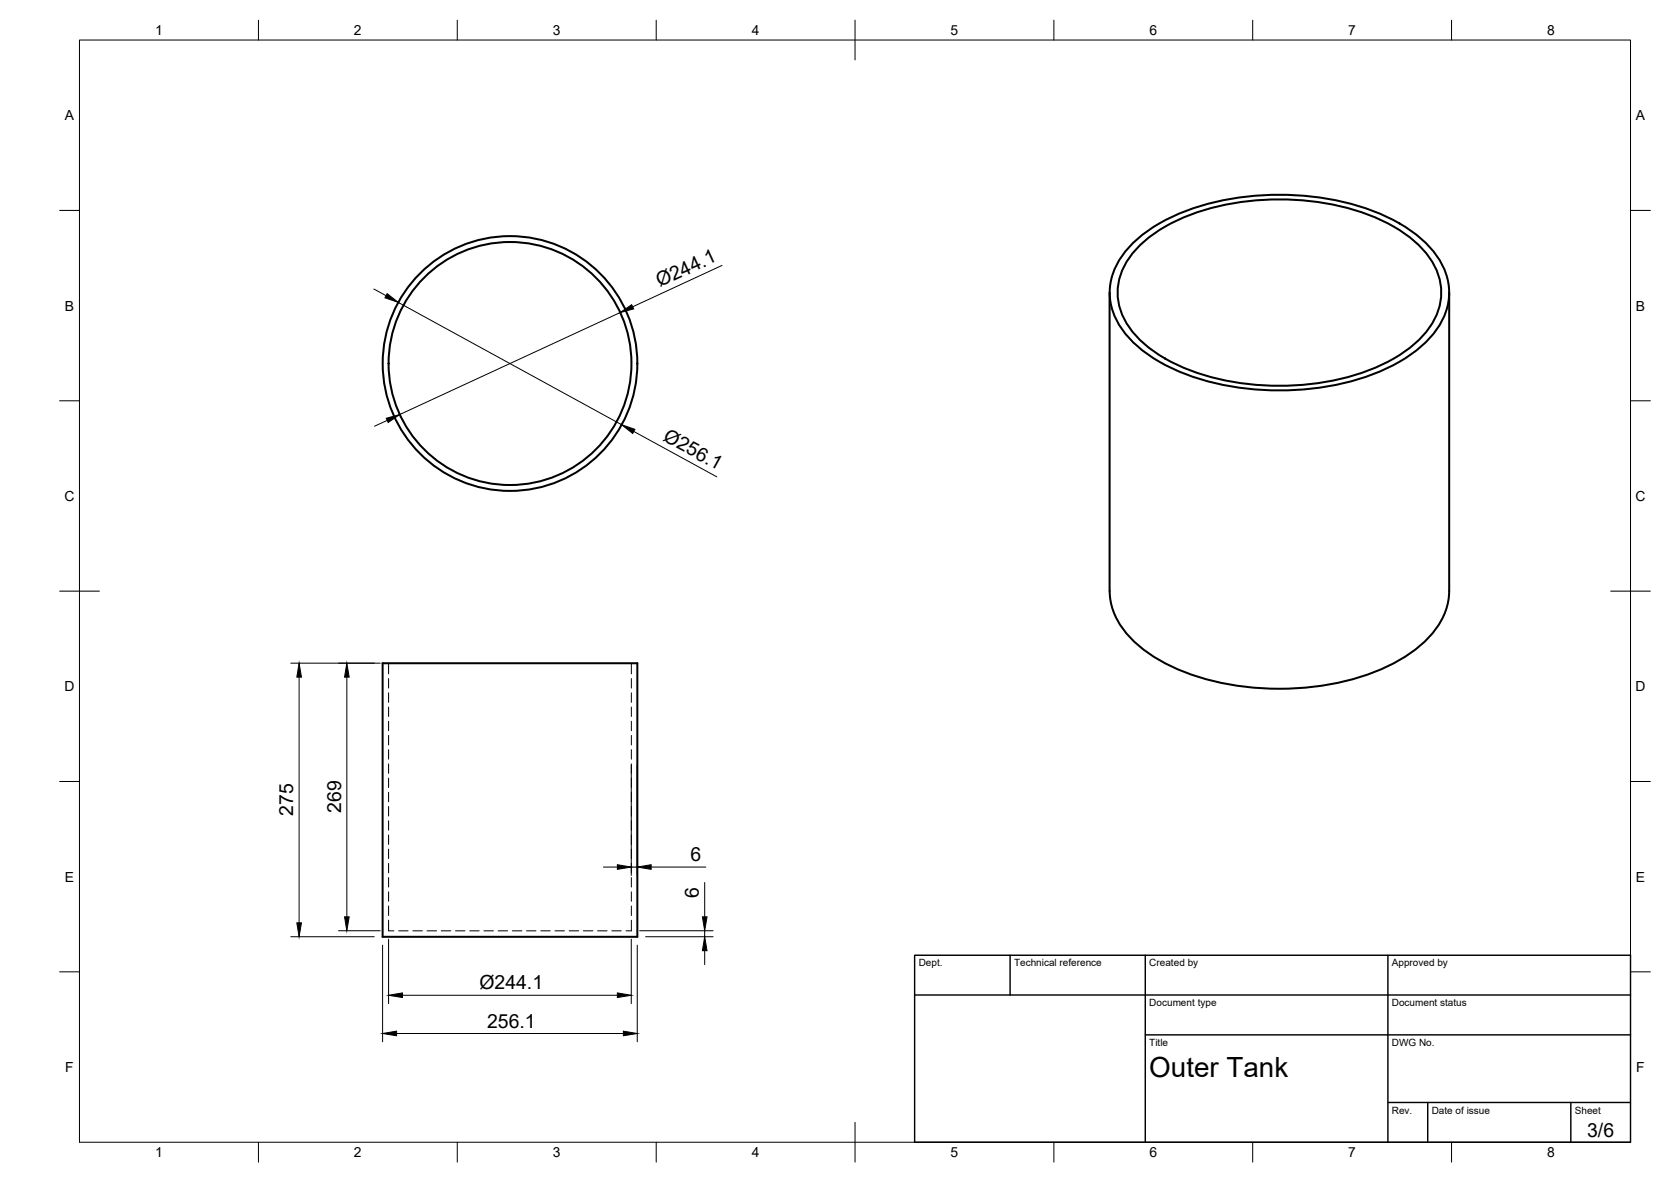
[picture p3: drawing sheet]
<svg xmlns="http://www.w3.org/2000/svg" width="420mm" height="297mm" viewBox="0 0 420 297" stroke-linecap="round" stroke-linejoin="round" font-family="sans-serif">
<!-- layer: Visible -->
<g fill="none" stroke="#000" stroke-width=".51">
<path d="M279 73.5v75M284.3 61.6a43.6 43.6 0 0 1 21.3-10.9 69.7 69.7 0 0 1 41.9 3.2 30.8 30.8 0 0 1 15 12.3 15.3 15.3 0 0 1-2.1 17.7 39.6 39.6 0 0 1-20.1 11.8 70 70 0 0 1-44.4-2.6 30.8 30.8 0 0 1-15-12.3 15.3 15.3 0 0 1 2.1-17.7zM285.8 62.5a41.3 41.3 0 0 1 20.6-10.7 66.5 66.5 0 0 1 39.9 3.1 30.1 30.1 0 0 1 13.6 10.6 14.5 14.5 0 0 1-1.1 17.6 35 35 0 0 1-17 10.8 66.6 66.6 0 0 1-44.7-1.7 30.1 30.1 0 0 1-13.6-10.6 14.5 14.5 0 0 1 1.1-17.6zM364.4 73.5v75M279 148.5a18.1 18.1 0 0 0 7.3 13.7 51.1 51.1 0 0 0 26.8 10.4 66.7 66.7 0 0 0 36.8-5.6 28.3 28.3 0 0 0 13-12 15.1 15.1 0 0 0 1.5-6.5M96.2 166.7h64.1v68.7h-64.1z"/>
<circle cx="128.2" cy="91.4" r="32"/>
<circle cx="128.2" cy="91.4" r="30.5"/>
</g>
<!-- layer: Hidden -->
<g fill="none" stroke="#000" stroke-width=".25">
<path d="M97.7 166.7v2.6M97.7 170.5v2.4M97.7 174.1v2.4M97.7 177.7v2.4M158.7 166.7v2.6M158.7 170.5v2.4M158.7 174.1v2.4M158.7 177.7v2.4M97.7 181.3v2.3M97.7 184.8v2.4M97.7 188.4v2.4M97.7 192v2.3"/>
<path d="M97.7 195.5v2.4M97.7 199.1v2.4M158.7 181.3v2.3M158.7 184.8v2.4M158.7 188.4v2.4M158.7 192v2.3M158.7 195.5v2.4M158.7 199.1v2.4M97.7 202.7v2.4M97.7 206.3v2.3M97.7 209.8v2.4M97.7 213.4v2.4"/>
<path d="M97.7 217v2.4M158.7 202.7v2.4M158.7 206.3v2.3M158.7 209.8v2.4M158.7 213.4v2.4M158.7 217v2.4M97.7 231.3v2.6h1.3M97.7 220.5v2.4M97.7 224.1v2.4M97.7 227.7v2.4M100.2 233.9h2.4M103.8 233.9h2.4"/>
<path d="M107.4 233.9h2.4M111 233.9h2.3M114.5 233.9h2.4M118.1 233.9h2.4M121.7 233.9h2.4M125.2 233.9h2.4M128.8 233.9h2.4M132.4 233.9h2.4M136 233.9h2.3M139.6 233.9h2.3M143.1 233.9h2.4M146.7 233.9h2.4"/>
<path d="M150.3 233.9h2.4M153.8 233.9h2.4M158.7 231.3v2.6h-1.3M158.7 220.5v2.4M158.7 224.1v2.4M158.7 227.7v2.4"/>
</g>
<!-- layer: BORDER -->
<g fill="none" stroke="#000" stroke-width=".25">
<path d="M20 10.1h390v276.9h-390zM65 5.1v5M115 5.1v5M165 5.1v5M215 5.1v10M265 5.1v5M315 5.1v5M365 5.1v5M15 52.9h5M410 52.9h5M15 100.7h5M410 100.7h5"/>
<path d="M15 148.6h10M405 148.6h10M15 196.4h5M410 196.4h5M15 244.2h5M410 244.2h5M65 287v5M115 287v5M165 287v5M215 282.1v9.9M265 287v5M315 287v5"/>
<path d="M365 287v5"/>
</g>
<!-- layer: TITLEBLOCK -->
<path d="M230 240.1h180v46.9h-180zM230 250h180M254 240.1v9.9M288 240.1v46.9M349 240.1v46.9M288 260.1h122M349 277.1h61M359 277.1v9.9M395 277.1v9.9" fill="none" stroke="#000" stroke-width=".36"/>
<!-- layer: FD_Dimensions -->
<g fill="none" stroke="#000" stroke-width=".25">
<path d="M94 72.6l3.1 1.7M100.1 76l56.2 30.7M155.9 78.6l-55.4 25.6M181.5 66.7l-22.4 10.4M97.3 105.6l-3.1 1.5M159.4 108.4l20.8 11.4M73.1 166.7h22.5M75.2 170.2v61.7M87.2 170.2v60.2M158.7 192.3v27.7M160.2 192.3v27.7M151.7 217.9h3.5"/>
<path d="M158.7 217.9h1.5M163.7 217.9h13.8M73.1 235.4h21M85.1 233.9h10.5M96.2 237.5v24.3M97.7 236v16.2M158.7 236v16.2M160.2 237.5v24.3M160.8 233.9h18.5M162.3 235.4h17M177.2 221.8v8.6M177.2 233.9v1.5"/>
<path d="M177.2 238.9v3.5M99.7 259.7h57M101.2 250.1h54"/>
</g>
<g fill="#000" stroke="#000" stroke-width=".25">
<path d="M97.3 73.8l2.8 2.2-3.3-1.2zM155.9 78.6l2.9-2 .5 1zM97.1 105.1l3.4-.9-2.9 2zM156.3 106.7l3.3 1.2-.5 1zM75.2 166.7l.6 3.5h-1.2zM87.2 166.7l.6 3.5h-1.2zM155.2 217.3l3.5 .6-3.5 .6zM160.2 217.9l3.5-.6v1.2zM74.6 231.9h1.2l-.6 3.5zM86.6 230.4h1.2l-.6 3.5zM177.2 235.4l.6 3.5h-1.2zM176.6 230.4h1.2l-.6 3.5z"/>
<path d="M96.2 259.7l3.5-.6v1.2zM97.7 250.1l3.5-.6v1.2zM155.2 249.5l3.5 .6-3.5 .6zM156.7 259.1l3.5 .6-3.5 .6z"/>
</g>
<text font-size="7" x="289" y="270.6">Outer Tank</text>
<g font-size="4.9">
<text x="165.9" y="72.2" transform="rotate(-25 165.9 72.2)">Ø244.1</text>
<text x="166.5" y="110.5" transform="rotate(29 166.5 110.5)">Ø256.1</text>
<text x="73.7" y="205.1" transform="rotate(-90 73.7 205.1)">275</text>
<text x="85.7" y="204.3" transform="rotate(-90 85.7 204.3)">269</text>
<text x="173.6" y="216.4">6</text>
<text x="175.7" y="225.7" transform="rotate(-90 175.7 225.7)">6</text>
<text x="120.5" y="248.6">Ø244.1</text>
<text x="122.5" y="258.3">256.1</text>
<text x="399.1" y="285.7">3/6</text>
</g>
<g font-size="3.5">
<text x="39" y="8.8">1</text>
<text x="89" y="8.8">2</text>
<text x="139" y="8.8">3</text>
<text x="189" y="8.8">4</text>
<text x="239" y="8.8">5</text>
<text x="289" y="8.8">6</text>
<text x="339" y="8.8">7</text>
<text x="389" y="8.8">8</text>
<text x="16.3" y="30.2">A</text>
<text x="411.3" y="30.2">A</text>
<text x="16.3" y="78">B</text>
<text x="411.3" y="78">B</text>
<text x="16.2" y="125.9">C</text>
<text x="411.2" y="125.9">C</text>
<text x="16.2" y="173.7">D</text>
<text x="411.2" y="173.7">D</text>
<text x="16.3" y="221.6">E</text>
<text x="411.3" y="221.6">E</text>
<text x="16.4" y="269.4">F</text>
<text x="411.4" y="269.4">F</text>
<text x="39" y="290.8">1</text>
<text x="89" y="290.8">2</text>
<text x="139" y="290.8">3</text>
<text x="189" y="290.8">4</text>
<text x="239" y="290.8">5</text>
<text x="289" y="290.8">6</text>
<text x="339" y="290.8">7</text>
<text x="389" y="290.8">8</text>
</g>
<g font-size="2.5">
<text x="231" y="242.9">Dept.</text>
<text x="255" y="242.9">Technical reference</text>
<text x="289" y="242.9">Created by</text>
<text x="350" y="242.9">Approved by</text>
<text x="289" y="252.8">Document type</text>
<text x="350" y="252.8">Document status</text>
<text x="289" y="262.9">Title</text>
<text x="350" y="262.9">DWG No.</text>
<text x="350" y="279.9">Rev.</text>
<text x="360" y="279.9">Date of issue</text>
<text x="396" y="279.9">Sheet</text>
</g>
</svg>
